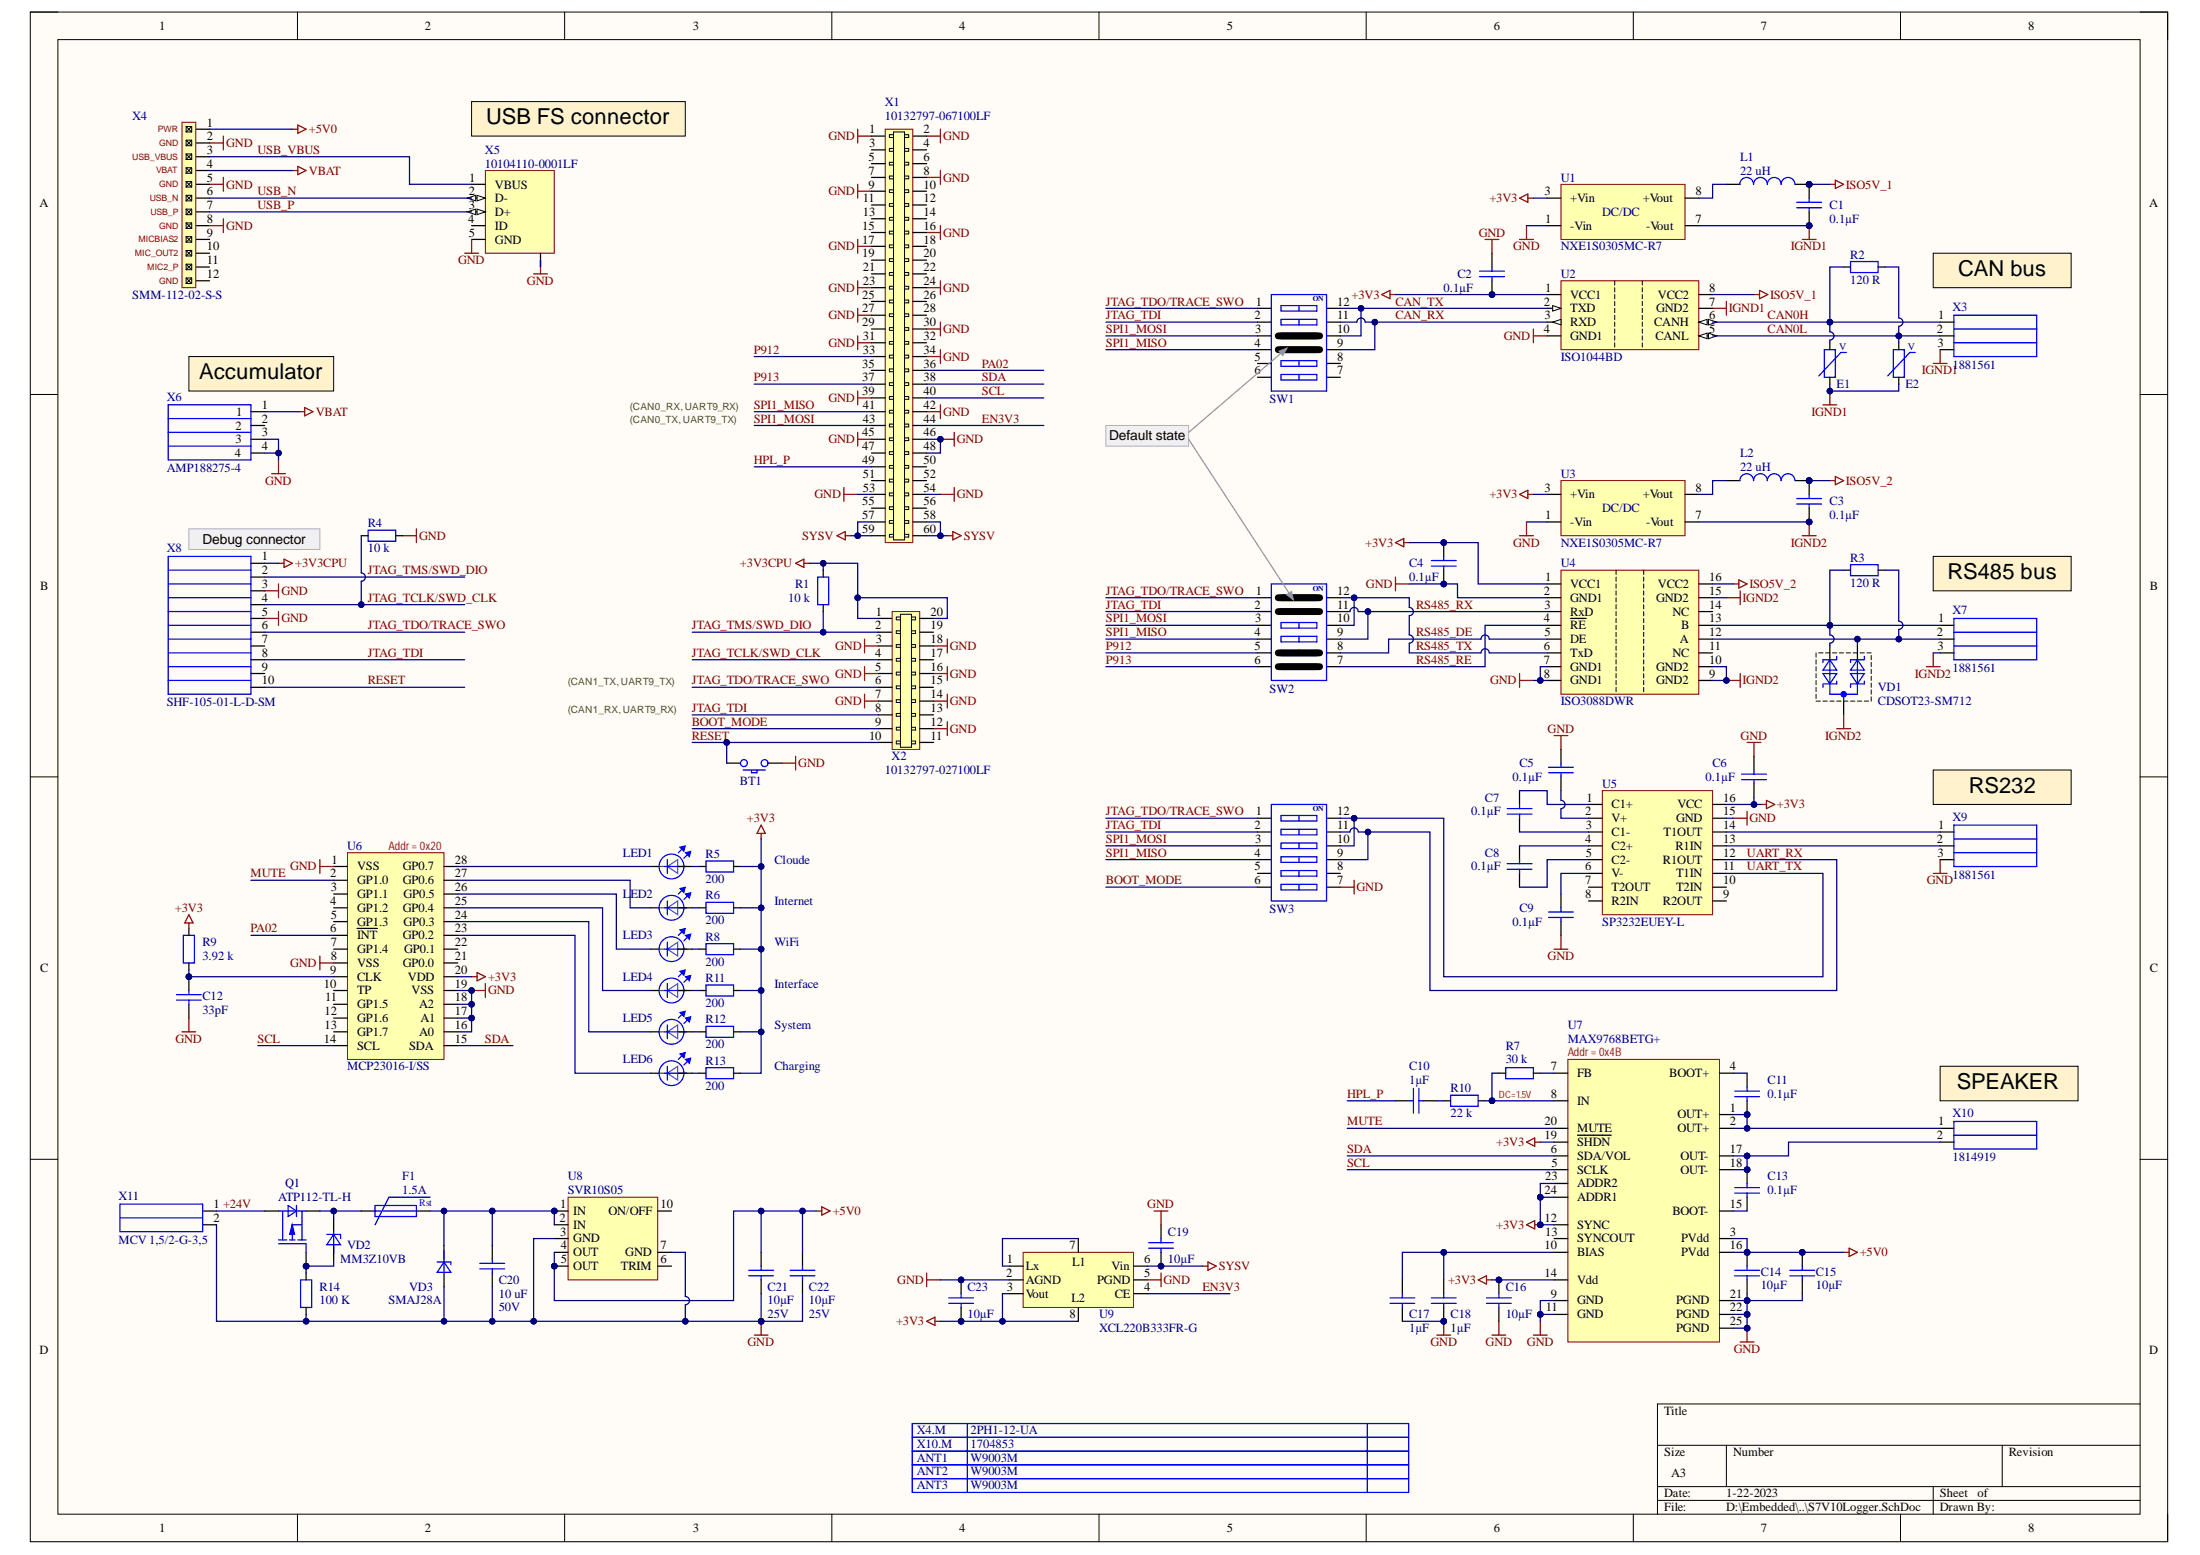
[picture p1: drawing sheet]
# Altium schematic sheet S7V10Logger.SchDoc
size A3

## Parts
ANT1  W9003M
ANT2  W9003M
ANT3  W9003M
BT1  B3U-3000P  [B3U-3000P]  (value not drawn)
C1  value 0.1µF  [0603 CAP]  (hidden comment: CL10B104KA8NNND)
C2  value 0.1µF  [0603 CAP]  (hidden comment: CL10B104KA8NNND)
C3  value 0.1µF  [0603 CAP]  (hidden comment: CL10B104KA8NNND)
C4  value 0.1µF  [0603 CAP]  (hidden comment: CL10B104KA8NNND)
C5  value 0.1µF  [0603 CAP]  (hidden comment: CL10B104KA8NNND)
C6  value 0.1µF  [0603 CAP]  (hidden comment: CL10B104KA8NNND)
C7  value 0.1µF  [0603 CAP]  (hidden comment: CL10B104KA8NNND)
C8  value 0.1µF  [0603 CAP]  (hidden comment: CL10B104KA8NNND)
C9  value 0.1µF  [0603 CAP]  (hidden comment: CL10B104KA8NNND)
C10  value 1µF  [0603 CAP]  (hidden comment: Capacitor)
C11  value 0.1µF  [0603 CAP]  (hidden comment: CL10B104KA8NNND)
C12  value 33pF  [0603 CAP]  (hidden comment: Capacitor)
C13  value 0.1µF  [0603 CAP]  (hidden comment: CL10B104KA8NNND)
C14  value 10µF  [0805 CAP]  (hidden comment: Capacitor)
C15  value 10µF  [0805 CAP]  (hidden comment: Capacitor)
C16  value 10µF  [0805 CAP]  (hidden comment: Capacitor)
C17  value 1µF  [0603 CAP]  (hidden comment: Capacitor)
C18  value 1µF  [0603 CAP]  (hidden comment: Capacitor)
C19  value 10µF  [0805 CAP]  (hidden comment: Capacitor)
C20  value 10 uF  Voltage: 50V  [3225[1210]]  (hidden comment: GRM32DF51H106ZA01L)
C21  value 10µF  Voltage - Rated: 25V  [1206 CAP]  (hidden comment: Capacitor)
C22  value 10µF  Voltage - Rated: 25V  [1206 CAP]  (hidden comment: Capacitor)
C23  value 10µF  [0805 CAP]  (hidden comment: Capacitor)
E1  823 560 505 60  [0603]  (value not drawn)
E2  823 560 505 60  [0603]  (value not drawn)
F1  value 1.5A  [2920 (7351 Metric)]  (hidden comment: 0ZCF0075AF2C)
L1  value 22 uH  [8200 Series Murata]  (hidden comment: 82223C)
L2  value 22 uH  [8200 Series Murata]  (hidden comment: 82223C)
LED1  SSL-LXA228SIC-TR31  [SSL-LXA228SIC-TR31]  (value not drawn)
LED2  SSL-LXA228SIC-TR31  [SSL-LXA228SIC-TR31]  (value not drawn)
LED3  SSL-LXA228SIC-TR31  [SSL-LXA228SIC-TR31]  (value not drawn)
LED4  SSL-LXA228SIC-TR31  [SSL-LXA228SIC-TR31]  (value not drawn)
LED5  SSL-LXA228SIC-TR31  [SSL-LXA228SIC-TR31]  (value not drawn)
LED6  SSL-LXA228SIC-TR31  [SSL-LXA228SIC-TR31]  (value not drawn)
Q1  ATP112-TL-H  [ATPAK, On Semiconductor]
R1  value 10 k  [0603]  (hidden comment: Resistor)
R2  value 120 R  [0603]  (hidden comment: RL0603E120-1)
R3  value 120 R  [0603]  (hidden comment: RL0603E120-1)
R4  value 10 k  [0603]  (hidden comment: Resistor)
R5  value 200  [0603]  (hidden comment: Resistor)
R6  value 200  [0603]  (hidden comment: Resistor)
R7  value 30 k  [0603]  (hidden comment: Resistor)
R8  value 200  [0603]  (hidden comment: Resistor)
R9  value 3.92 k  [0603]  (hidden comment: Resistor)
R10  value 22 k  [0603]  (hidden comment: Resistor)
R11  value 200  [0603]  (hidden comment: Resistor)
R12  value 200  [0603]  (hidden comment: Resistor)
R13  value 200  [0603]  (hidden comment: Resistor)
R14  value 100 K  [0603]  (hidden comment: RL0603K100-1)
SW1  CHS-06TA  [CHS-06TA Copal Electronics]  (value not drawn)
SW2  CHS-06TA  [CHS-06TA Copal Electronics]  (value not drawn)
SW3  CHS-06TA  [CHS-06TA Copal Electronics]  (value not drawn)
U1  NXE1S0305MC-R7  [NXE1 Murata]
U2  ISO1044BD  [SO-8]
U3  NXE1S0305MC-R7  [NXE1 Murata]
U4  ISO3088DWR  [SO-G16/D10.4]
U5  SP3232EUEY-L  [TSOP65P640-16AM]
U6  MCP23016-I/SS  [MICROCHIP_SSOP28_0.65_5.3]
U7  MAX9768BETG+  [THIN QFN 24 with via]
U8  SVR10S05  [SVR10S05]
U9  XCL220B333FR-G  [XCL219]
VD1  CDSOT23-SM712  [SOT23]
VD2  MM3Z10VB  [SOD323]
VD3  SMAJ28A  [SMA]
X1  10132797-067100LF  [10132797-067100LF]
X2  10132797-027100LF  [10132797-027100LF]
X3  1881561  [1881561]
X4  SMM-112-02-S-S  [SMM-112-02-S-S]
X4.M  2PH1-12-UA
X5  10104110-0001LF  [FCI micro USB B receptacle SMD]
X6  AMP188275-4  [AMP188275-4]
X7  1881561  [1881561]
X8  SHF-105-01-L-D-SM  [SHF-105-01-L-D-SM]
X9  1881561  [1881561]
X10  1814919  [1814919]
X10.M  1704853
X11  MCV 1,5/2-G-3,5  [mcv1.5-2-g_3.5 Green  + MC 1,5 2-ST-3,5 - 1840366]

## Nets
+3V3: C2.1 C4.2 C6.1 C16.1 C23.2 R5.2 R6.2 R8.2 R9.2 R11.2 R12.2 R13.2 U1.3(+Vin) U2.1(VCC1) U3.3(+Vin) U4.1(VCC1) U5.16(VCC) U6.20(VDD) U7.12(SYNC) U7.14(Vdd) U7.19(~{SHDN}) U7.23(ADDR2) U7.24(ADDR1) U9.3(Vout) U9.8(L2)
+3V3CPU: R1.2 X2.1 X2.20 X8.1
+5V0: C14.1 C15.1 C21.1 C22.1 U7.3(PVdd) U7.16(PVdd) U8.4(OUT) U8.5(OUT) X4.1
GND: BT1.1 C2.2 C4.1 C5.2 C6.2 C9.1 C12.2 C14.2 C15.2 C16.2 C17.2 C18.2 C19.1 C20.2 C21.2 C22.2 C23.1 R4.2 R14.1 SW3.7 U1.1(-Vin) U2.4(GND1) U3.1(-Vin) U4.2(GND1) U4.7(GND1) U4.8(GND1) U5.15(GND) U6.1(VSS) U6.8(VSS) U6.16(A0) U6.17(A1) U6.18(A2) U6.19(VSS) U7.9(GND) U7.11(GND) U7.21(PGND) U7.22(PGND) U7.25(PGND) U8.3(GND) U8.7(GND) U9.2(AGND) U9.5(PGND) VD3.2 X1.1 X1.2 X1.8 X1.9 X1.16 X1.17 X1.23 X1.24 X1.27 X1.30 X1.31 X1.34 X1.39 X1.42 X1.45 X1.46 X1.48 X1.53 X1.54 X2.3 X2.5 X2.7 X2.12 X2.14 X2.16 X2.18 X4.2 X4.5 X4.8 X5.5(GND) X5.G1(CASE) X6.3 X6.4 X8.3 X8.5 X9.3 X11.2
IGND1: C1.1 E1.1 E2.1 U1.7(-Vout) U2.7(GND2) X3.3
IGND2: C3.1 U3.7(-Vout) U4.9(GND2) U4.10(GND2) U4.15(GND2) VD1.3 X7.3
ISO5V_1: C1.2 L1.2 U2.8(VCC2)
ISO5V_2: C3.2 L2.2 U4.16(VCC2)
SYSV: C19.2 U9.6(Vin) X1.57 X1.58 X1.59 X1.60
VBAT: X4.4 X6.1
+24V: Q1.4(D) X11.1
BOOT_MODE: SW3.6 X2.9
CAN0H: E1.2 R2.2 U2.6(CANH) X3.1
CAN0L: E2.2 R2.1 U2.5(CANL) X3.2
CAN_RX: SW1.9 SW1.11 U2.3(RXD)
CAN_TX: SW1.10 SW1.12 U2.2(TXD)
EN3V3: U9.4(CE) X1.44
HPL_P: C10.1 X1.49
JTAG_TCLK/SWD_CLK: R4.1 X2.4 X8.4
JTAG_TDI: SW1.2 SW2.2 SW3.2 X2.8 X8.8
JTAG_TDO/TRACE_SWO: SW1.1 SW2.1 SW3.1 X2.6 X8.6
JTAG_TMS/SWD_DIO: R1.1 X2.2 X8.2
MUTE: U6.2(GP1.0) U7.20(MUTE)
P912: SW2.5 X1.33
P913: SW2.6 X1.37
PA02: U6.6(~{INT}) X1.36
RESET: BT1.2 X2.10 X8.10
RS485_DE: SW2.8 U4.5(DE)
RS485_RE: SW2.7 U4.4(~{RE})
RS485_RX: SW2.9 SW2.11 U4.3(RxD)
RS485_TX: SW2.10 SW2.12 U4.6(TxD)
SCL: U6.14(SCL) U7.5(SCLK) X1.40
SDA: U6.15(SDA) U7.6(SDA/VOL) X1.38
SPI1_MISO: SW1.4 SW2.4 SW3.4 X1.41
SPI1_MOSI: SW1.3 SW2.3 SW3.3 X1.43
UART_RX: SW3.9 SW3.11 U5.12(R1OUT)
UART_TX: SW3.10 SW3.12 U5.11(T1IN)
USB_N: X4.6 X5.2(D-)
USB_P: X4.7 X5.3(D+)
USB_VBUS: X4.3 X5.1(VBUS)
NetC5_1: C5.1 U5.2(V+)
NetC7_1: C7.1 U5.3(C1-)
NetC7_2: C7.2 U5.1(C1+)
NetC8_1: C8.1 U5.5(C2-)
NetC8_2: C8.2 U5.4(C2+)
NetC9_2: C9.2 U5.6(V-)
NetC10_2: C10.2 R10.1
NetC11_1: C11.1 U7.1(OUT+) U7.2(OUT+) X10.1
NetC11_2: C11.2 U7.4(BOOT+)
NetC12_1: C12.1 R9.1 U6.9(CLK)
NetC13_1: C13.1 U7.15(BOOT-)
NetC13_2: C13.2 U7.17(OUT-) U7.18(OUT-) X10.2
NetC17_1: C17.1 C18.1 U7.10(BIAS)
NetC20_1: C20.1 F1.2 U8.1(IN) U8.2(IN) VD3.1
NetF1_1: F1.1 Q1.3(S) VD2.2
NetL1_1: L1.1 U1.8(+Vout)
NetL2_1: L2.1 U3.8(+Vout)
NetLED1_1: LED1.1 R5.1
NetLED1_2: LED1.2 U6.28(GP0.7)
NetLED2_1: LED2.1 R6.1
NetLED2_2: LED2.2 U6.27(GP0.6)
NetLED3_1: LED3.1 R8.1
NetLED3_2: LED3.2 U6.26(GP0.5)
NetLED4_1: LED4.1 R11.1
NetLED4_2: LED4.2 U6.25(GP0.4)
NetLED5_1: LED5.1 R12.1
NetLED5_2: LED5.2 U6.24(GP0.3)
NetLED6_1: LED6.1 R13.1
NetLED6_2: LED6.2 U6.23(GP0.2)
NetQ1_1: Q1.1(G) R14.2 VD2.1
NetR3_1: R3.1 U4.12(A) VD1.1 X7.2
NetR3_2: R3.2 U4.13(B) VD1.2 X7.1
NetR7_1: R7.1 R10.2 U7.8(IN)
NetR7_2: R7.2 U7.7(FB)
NetU5_13: U5.13(R1IN) X9.2
NetU5_14: U5.14(T1OUT) X9.1
NetU9_1: U9.1(Lx) U9.7(L1)

Not connected (* = marked no-connect by the designer): SW1 5 6 7 8; SW3 5 8; U4 11(NC) 14(NC); U5 7(T2OUT) 8(R2IN) 9(R2OUT) 10(T2IN); U6 3(GP1.1) 4(GP1.2) 5(GP1.3) 7(GP1.4) 10(TP) 11(GP1.5) 12(GP1.6) 13(GP1.7) 21(GP0.0) 22(GP0.1); U7 13(SYNCOUT); U8 6(TRIM) 10(ON/OFF); X1 3(2) 4(3) 5(3) 6(4) 7(4) 10(6) 11(6) 12(7) 13(7) 14(8) 15(8) 18(10) 19(10) 20(11) 21(11) 22(12) 25(13) 26(14) 28(15) 29(15) 32(17) 35(18) 47(24) 50(26) 51(26) 52(27) 55(28) 56(29); X2 11(6) 13(7) 15(8) 17(9) 19(10); X4 9 10 11 12; X5 4(ID); X6 2; X8 7 9

## Layout directives
net class 24V: +24V, NetC20_1, NetF1_1, NetQ1_1
net class Isol1: CAN0H, CAN0L, IGND1, ISO5V_1, NetL1_1
net class Isol2: IGND2, ISO5V_2, NetL2_1, NetR3_1, NetR3_2

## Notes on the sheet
- (near X5) USB FS connector
- CAN bus
- (near X6) Accumulator
- (CAN0_RX, UART9_RX)
- (CAN0_TX, UART9_TX)
- Default state
- (near X8) Debug connector
- RS485 bus
- (CAN1_TX, UART9_TX)
- (CAN1_RX, UART9_RX)
- (near X9) RS232
- (near U6) Addr = 0x20
- Cloude
- Internet
- WiFi
- Interface
- System
- Charging
- (near U7) Addr = 0x4B
- DC=1.5V
- (near X10) SPEAKER
